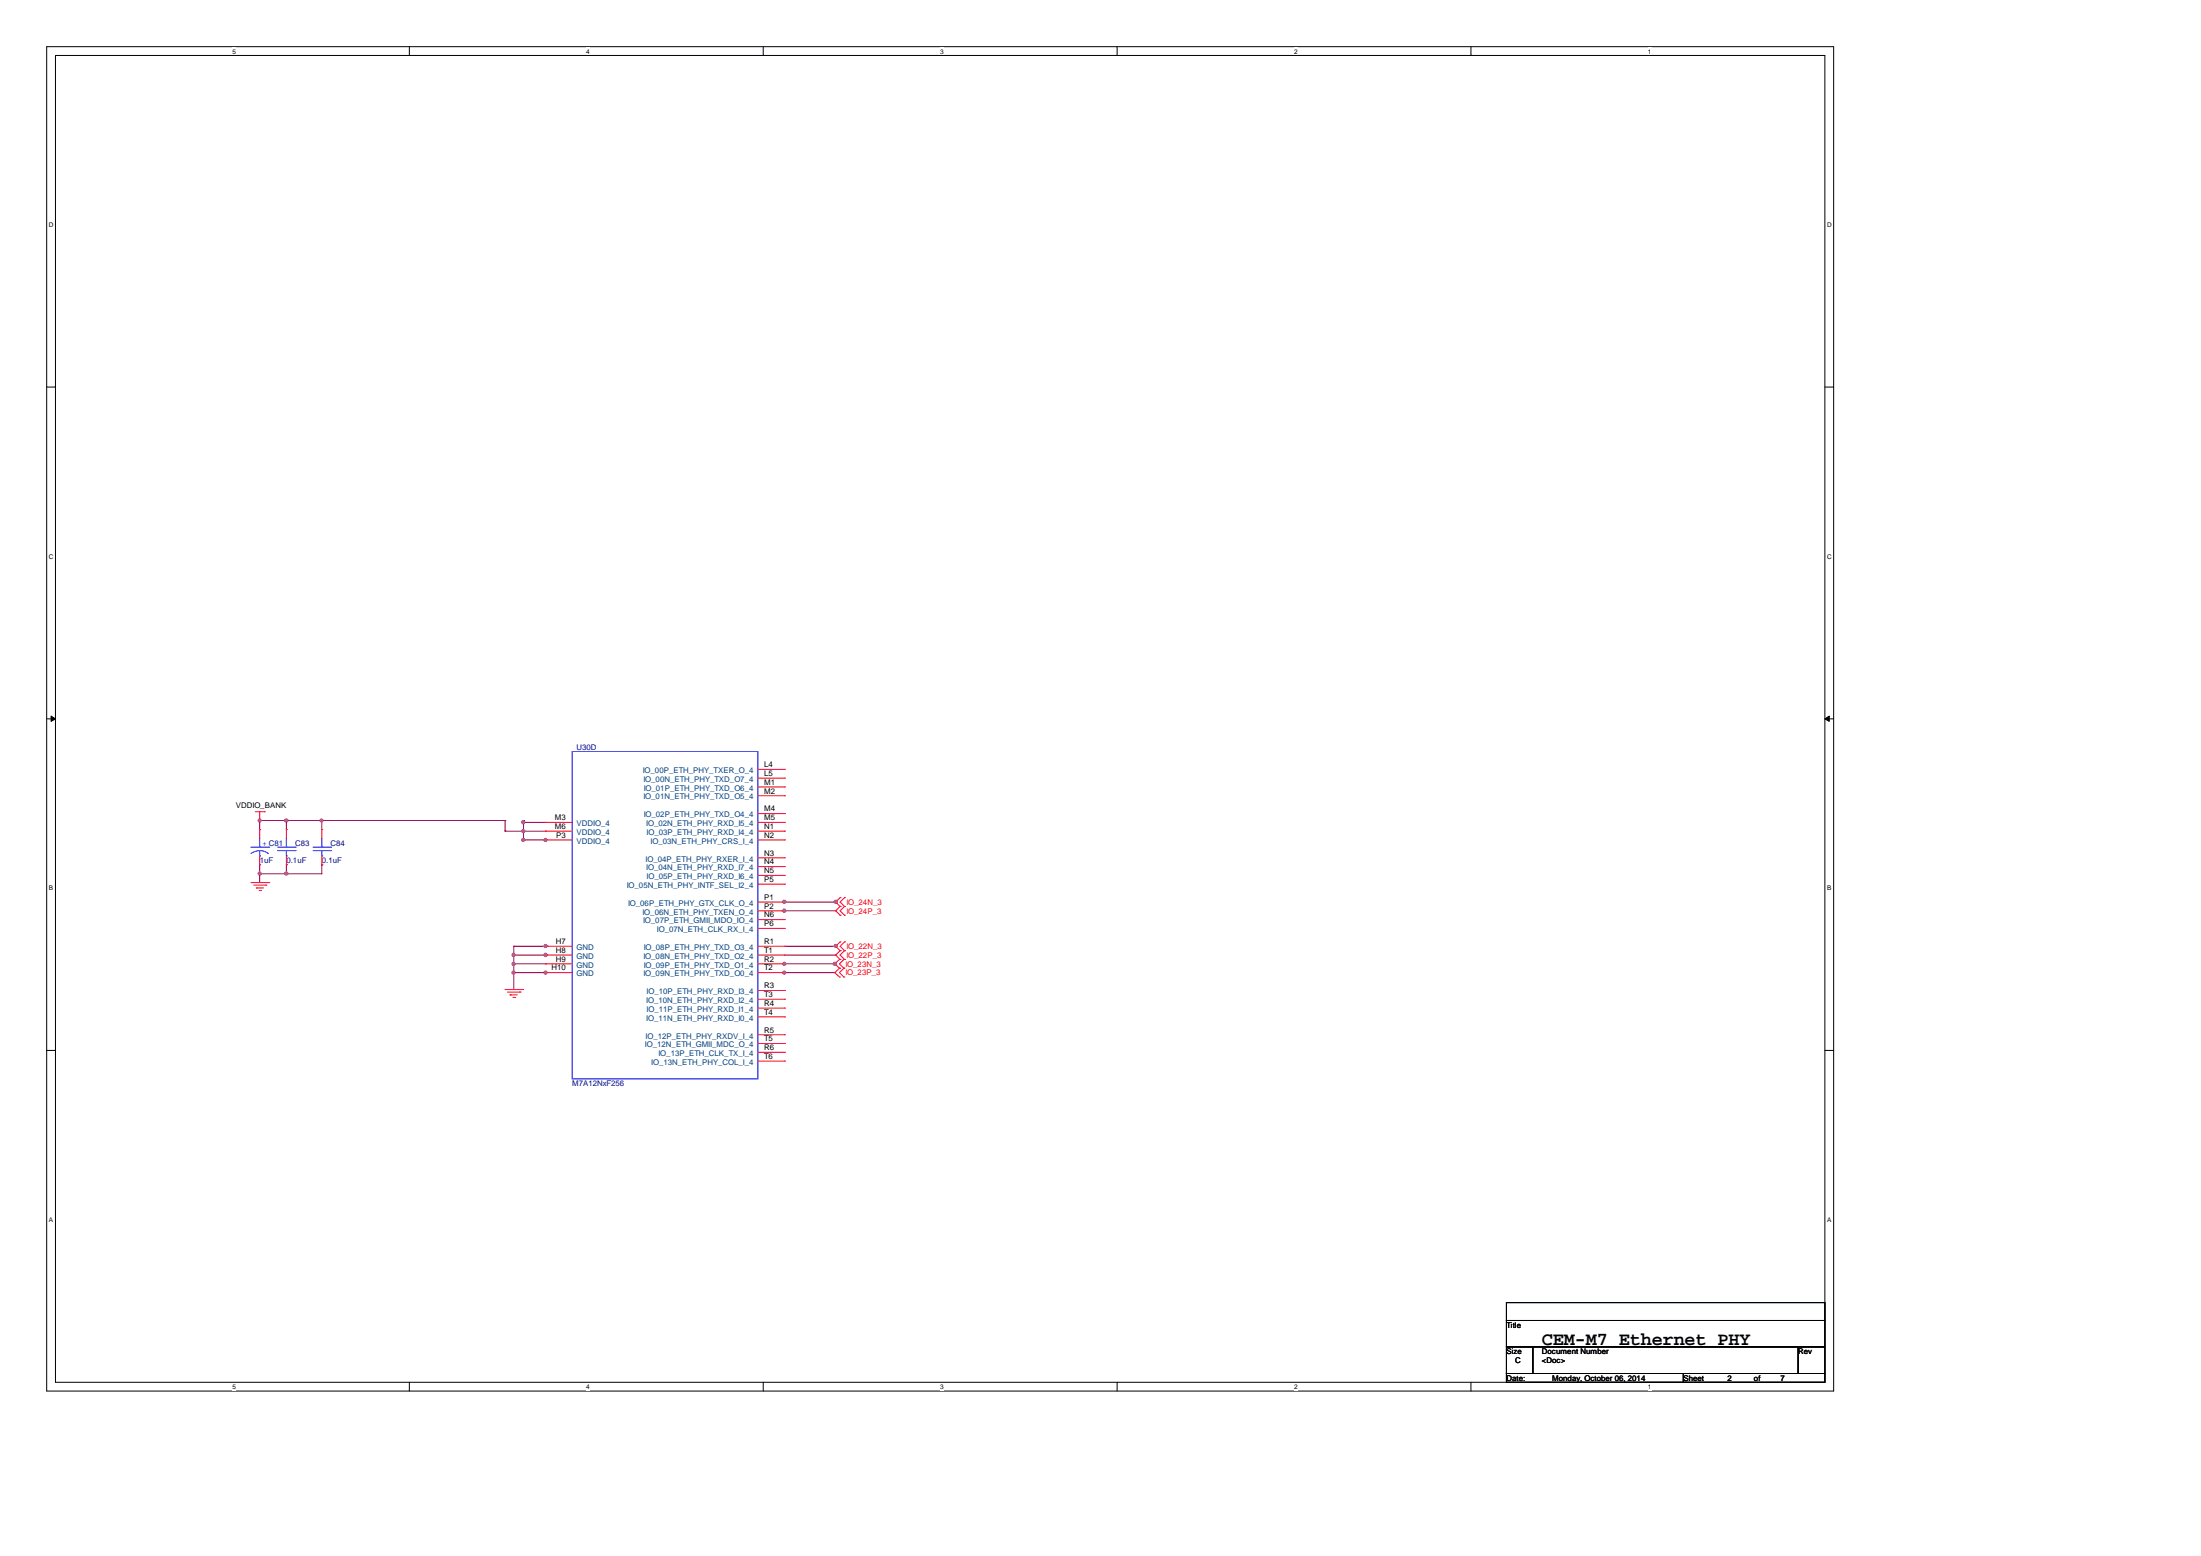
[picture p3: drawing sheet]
<svg xmlns="http://www.w3.org/2000/svg" width="297mm" height="210mm" viewBox="0 0 297 210" stroke-linecap="round" stroke-linejoin="round" font-family="sans-serif">
<path d="M6.3 6.3h241.1v181.4h-241.1zM7.5 7.5h238.7v179.1h-238.7z" fill="none" stroke="#000" stroke-width=".13"/>
<g fill="#fff">
<path d="M31.4 6.4h.4v1h-.4z"/>
<path d="M31.4 186.7h.4v1h-.4z"/>
</g>
<path d="M55.2 6.3v1.2M55.2 186.6v1.1" fill="none" stroke="#000" stroke-width=".13"/>
<g fill="#fff">
<path d="M79.1 6.4h.5v1h-.5z"/>
<path d="M79.1 186.7h.5v1h-.5z"/>
</g>
<path d="M103 6.3v1.2M103 186.6v1.1" fill="none" stroke="#000" stroke-width=".13"/>
<g fill="#fff">
<path d="M126.9 6.4h.4v1h-.4z"/>
<path d="M126.9 186.7h.4v1h-.4z"/>
</g>
<path d="M150.7 6.3v1.2M150.7 186.6v1.1" fill="none" stroke="#000" stroke-width=".13"/>
<g fill="#fff">
<path d="M174.6 6.4h.5v1h-.5z"/>
<path d="M174.6 186.7h.5v1h-.5z"/>
</g>
<path d="M198.5 6.3v1.2M198.5 186.6v1.1" fill="none" stroke="#000" stroke-width=".13"/>
<g fill="#fff">
<path d="M222.4 6.4h.4v1h-.4z"/>
<path d="M222.4 186.7h.4v1h-.4z"/>
<path d="M6.6 29.8h.6v1h-.6z"/>
<path d="M246.5 29.8h.6v1h-.6z"/>
<path d="M6.6 74.6h.6v1h-.6z"/>
<path d="M246.5 74.6h.6v1h-.6z"/>
</g>
<path d="M6.3 52.2h1.2M246.2 52.2h1.2" fill="none" stroke="#000" stroke-width=".13"/>
<g fill="#fff">
<path d="M6.6 119.4h.5v.9h-.5z"/>
<path d="M246.5 119.4h.6v.9h-.6z"/>
</g>
<path d="M6.3 97h1.2M246.2 97h1.2" fill="none" stroke="#000" stroke-width=".13"/>
<path d="M6.9 96.6l.6 .4-.6 .4zM246.2 97l.6-.4v.8z" fill="#000" stroke="#000" stroke-width=".13"/>
<g fill="#fff">
<path d="M6.6 164.1h.5v1h-.5z"/>
<path d="M246.5 164.1h.6v1h-.6z"/>
</g>
<path d="M6.3 141.8h1.2M246.2 141.8h1.2M203.3 175.8h42.9v2.4h-42.9zM203.3 178.2h42.9v3.6h-42.9zM203.3 181.8h3.5v3.6h-3.5zM203.3 185.4h23.9v1.2h-23.9zM206.8 181.8h35.8v3.6h-35.8zM227.2 185.4h19v1.2h-19zM242.6 181.8h3.6v3.6h-3.6z" fill="none" stroke="#000" stroke-width=".13"/>
<g fill="none" stroke="#800040" stroke-width=".13">
<path d="M35 116.7h.1M35 117.9h.1M35 110.7h.1M35 110.7h33.1M35 110.7v1.3M35 116.7v2.4M38.6 110.7h.1M38.6 116.7h.1M38.6 117.9h.1M38.6 110.7v1.3M38.6 116.7v1.2M43.4 110.7h.1"/>
<path d="M43.4 116.7h.1M43.4 110.7v1.3M43.4 116.7v1.2h-8.4M68.1 110.7h.1M68.1 112.2h.1M68.1 112.2h5.5M68.1 110.7v1.5M70.6 113.4h.1M70.6 111h.1M70.6 110.7h.1M70.6 112.2h.1M70.6 110.7v2.8"/>
<path d="M70.6 111h3M70.6 113.4h3.1M73.6 113.4h.1M69.2 131.3h4.7M69.3 131.3h.1M69.3 128.9h.1M69.3 130.1h.1M69.3 127.7h.1M69.3 127.7v5.9M69.3 127.7h4.6M69.3 130.1h4.3M69.3 128.9h4.6"/>
<path d="M73.6 127.7h.1M73.6 131.3h.1M73.6 128.9h.1M73.9 127.7h.1M105.5 122.9h7.3M105.6 121.7h7.2M105.7 130.1h6.9M105.7 131.3h6.9M105.9 121.7h.1M105.9 122.9h.1M105.9 130.1h.1M105.9 131.3h.1"/>
<path d="M105.9 127.7h6.9M105.9 128.9h6.9M112.6 130h.1M112.6 131.3h.1M112.6 130.1h.1M112.6 130v.1M112.8 121.7h.1M112.8 121.6h.1M112.8 122.9h.1M112.8 127.7h.1M112.8 127.6h.1M112.8 128.9h.1"/>
<path d="M112.8 121.6v.1M112.8 127.6v.1"/>
</g>
<g fill="#f0f" stroke="#f0f" stroke-width=".13">
<circle cx="69.3" cy="131.3" r=".21"/>
<circle cx="38.6" cy="110.7" r=".22"/>
<circle cx="38.6" cy="117.9" r=".22"/>
<circle cx="35" cy="117.9" r=".21"/>
<circle cx="35" cy="110.7" r=".21"/>
<circle cx="73.6" cy="127.7" r=".21"/>
<circle cx="69.3" cy="128.9" r=".22"/>
<circle cx="73.6" cy="131.3" r=".21"/>
<circle cx="69.3" cy="130.1" r=".21"/>
<circle cx="73.6" cy="128.9" r=".22"/>
<circle cx="70.6" cy="113.4" r=".21"/>
<circle cx="70.6" cy="111" r=".22"/>
<circle cx="70.6" cy="112.2" r=".21"/>
<circle cx="73.6" cy="113.4" r=".21"/>
<circle cx="43.4" cy="110.7" r=".21"/>
<circle cx="105.8" cy="121.7" r=".21"/>
<circle cx="112.8" cy="121.7" r=".21"/>
<circle cx="105.8" cy="122.9" r=".22"/>
<circle cx="112.8" cy="127.7" r=".21"/>
<circle cx="105.8" cy="130.1" r=".21"/>
<circle cx="112.6" cy="130.1" r=".21"/>
<circle cx="105.8" cy="131.3" r=".21"/>
</g>
<g fill="none" stroke="#f00" stroke-width=".13">
<path d="M33.9 119.1h2.4M34.2 119.5h1.7M34.5 109.6h1.2M34.6 119.8h.1M34.6 119.8h1M35 110.7h.1M35 112h.1M35 116.7h.1M35 109.6v1.1M35 112v1.1M35 115.5v1.2M35.7 109.6h.1"/>
<path d="M35.9 119.5h.1M36.3 119.1h.1M38.6 112h.1M38.6 116.7h.1M38.6 112v1.1M38.6 115.5v1.2M43.4 112h.1M43.4 116.7h.1M43.4 112v1.1M43.4 115.5v1.2M73.6 111h.1M73.6 112.2h.1"/>
<path d="M73.6 113.4h.1M73.6 111h3.6M73.6 112.2h3.6M73.6 113.4h3.6M102.3 111h3.6M102.3 112.2h3.6M102.3 113.4h3.6M102.3 103.8h3.6M102.3 105h3.6M102.3 106.2h3.6M102.3 107.4h3.6M102.3 109.8h3.6"/>
<path d="M102.3 115.8h3.6M102.3 117h3.6M102.3 118.1h3.6M102.3 119.3h3.6M105.9 103.8h.1M105.9 105h.1M105.9 106.2h.1M105.9 107.4h.1M105.9 109.8h.1M105.9 111h.1M105.9 112.2h.1M105.9 113.4h.1"/>
<path d="M105.9 115.8h.1M105.9 117h.1M105.9 118.1h.1M105.9 119.3h.1M35 120.2h.2M35.2 120.2h.1M68.1 133.6h2.4M68.5 133.9h1.7M68.8 134.3h.1M68.8 134.3h1M69.2 134.6h.3M69.5 134.6h.1"/>
<path d="M70.2 133.9h.1M70.5 133.6h.1M73.6 127.7h.1M73.6 128.9h.1M73.6 130.1h.1M73.6 131.3h.1M73.6 127.7h3.6M73.6 128.9h3.6M73.6 130.1h3.6M73.6 131.3h3.6M102.3 127.7h3.6M102.3 128.9h3.6"/>
<path d="M102.3 130.1h3.6M102.3 131.3h3.6M102.3 121.7h3.6M102.3 122.9h3.6M102.3 124.1h3.6M102.3 125.3h3.6M102.3 133.7h3.6M102.3 134.9h3.6M102.3 136.1h3.6M102.3 137.2h3.6M102.3 139.6h3.6M105.9 121.7h.1"/>
<path d="M105.9 122.9h.1M105.9 124.1h.1M105.9 125.3h.1M105.9 127.7h.1M105.9 128.9h.1M105.9 130.1h.1M105.9 131.3h.1M105.9 133.7h.1M105.9 134.9h.1M105.9 136.1h.1M105.9 137.2h.1M105.9 139.6h.1"/>
<path d="M113.3 129.5h.1M113.3 130.7h.1M113.3 131.9h.1M113.3 129.5l-.7 .6 .7 .6M113.3 130.7l-.7 .6 .7 .6M113.4 121.2h.1M113.4 122.3h.1M113.4 123.5h.1M113.4 127.1h.1M113.4 128.3h.1M113.4 129.5h.1M113.4 121.2l-.6 .5 .6 .6"/>
<path d="M113.4 122.3l-.6 .6 .6 .6M113.4 127.1l-.6 .6 .6 .6M113.4 128.3l-.6 .6 .6 .6M113.9 130.7h.1M113.9 129.5h.1M113.9 131.9h.1M113.9 129.5l-.6 .6 .6 .6M113.9 130.7l-.6 .6 .6 .6M114 122.3h.1M114 121.2h.1M114 123.5h.1M114 128.3h.1"/>
<path d="M114 127.1h.1M114 129.5h.1M114 121.2l-.6 .5 .6 .6M114 122.3l-.6 .6 .6 .6M114 127.1l-.6 .6 .6 .6M114 128.3l-.6 .6 .6 .6M102.3 140.8h3.6M102.3 142h3.6M102.3 143.2h3.6M105.9 140.8h.1M105.9 142h.1M105.9 143.2h.1"/>
</g>
<g fill="none" stroke="#00f" stroke-width=".13">
<path d="M33.9 114.3h2.4M33.9 115.2l.5-.3 .6-.1a1.91 1.91 0 0 1 1.2 .4M35 115.5h.1M35 114.3h.1M35 113.1v1.2M35 114.8v.7M36.3 114.3h.1M37.5 114.3h2.3M37.5 114.8h2.3M38.6 115.5h.1M38.6 114.3h.1M38.6 113.1v1.2"/>
<path d="M38.6 114.8v.7M39.8 114.3h.1M39.8 114.8h.1M42.2 114.3h2.4M42.2 114.8h2.4M43.4 115.5h.1M43.4 114.3h.1M43.4 113.1v1.2M43.4 114.8v.7M44.6 114.3h.1M44.6 114.8h.1M77.2 101.4h25.1v44.2h-25.1z"/>
</g>
<text font-size="2.5" x="208.1" y="181.5">CEM-M7 Ethernet PHY</text>
<g font-size="1.1" fill="#000080">
<text x="77.8" y="101.2">U30D</text>
<text x="35" y="116.5">1uF</text>
<text x="38.6" y="116.5">0.1uF</text>
<text x="39.8" y="114.1">C83</text>
<text x="43.4" y="116.5">0.1uF</text>
<text x="44.6" y="114.1">C84</text>
<text x="77.2" y="146.6">M7A12NxF256</text>
</g>
<g font-size="1.1" fill="#004080">
<text x="86.7" y="104.3">IO_00P_ETH_PHY_TXER_O_4</text>
<text x="86.8" y="105.5">IO_00N_ETH_PHY_TXD_O7_4</text>
<text x="86.8" y="107.9">IO_01N_ETH_PHY_TXD_O5_4</text>
<text x="86.9" y="106.7">IO_01P_ETH_PHY_TXD_O6_4</text>
<text x="77.8" y="111.5">VDDIO_4</text>
<text x="77.8" y="112.7">VDDIO_4</text>
<text x="77.8" y="113.9">VDDIO_4</text>
<text x="86.9" y="110.3">IO_02P_ETH_PHY_TXD_O4_4</text>
<text x="87.2" y="111.5">IO_02N_ETH_PHY_RXD_I5_4</text>
<text x="87.2" y="112.7">IO_03P_ETH_PHY_RXD_I4_4</text>
<text x="87.8" y="113.9">IO_03N_ETH_PHY_CRS_I_4</text>
<text x="84.6" y="119.8">IO_05N_ETH_PHY_INTF_SEL_I2_4</text>
<text x="87.1" y="116.3">IO_04P_ETH_PHY_RXER_I_4</text>
<text x="87.2" y="117.5">IO_04N_ETH_PHY_RXD_I7_4</text>
<text x="87.2" y="118.7">IO_05P_ETH_PHY_RXD_I6_4</text>
<text x="84.7" y="122.3">IO_06P_ETH_PHY_GTX_CLK_O_4</text>
<text x="86.7" y="123.4">IO_06N_ETH_PHY_TXEN_O_4</text>
<text x="86.8" y="124.6">IO_07P_ETH_GMII_MDO_IO_4</text>
<text x="88.6" y="125.8">IO_07N_ETH_CLK_RX_I_4</text>
<text x="77.8" y="128.2">GND</text>
<text x="77.8" y="129.4">GND</text>
<text x="77.8" y="130.6">GND</text>
<text x="77.8" y="131.8">GND</text>
<text x="86.8" y="129.4">IO_08N_ETH_PHY_TXD_O2_4</text>
<text x="86.8" y="131.8">IO_09N_ETH_PHY_TXD_O0_4</text>
<text x="86.9" y="128.2">IO_08P_ETH_PHY_TXD_O3_4</text>
<text x="86.9" y="130.6">IO_09P_ETH_PHY_TXD_O1_4</text>
<text x="87.2" y="135.4">IO_10N_ETH_PHY_RXD_I2_4</text>
<text x="87.2" y="137.7">IO_11N_ETH_PHY_RXD_I0_4</text>
<text x="87.2" y="134.2">IO_10P_ETH_PHY_RXD_I3_4</text>
<text x="87.2" y="136.6">IO_11P_ETH_PHY_RXD_I1_4</text>
<text x="87" y="141.3">IO_12N_ETH_GMII_MDC_O_4</text>
<text x="87.1" y="140.2">IO_12P_ETH_PHY_RXDV_I_4</text>
<text x="87.9" y="143.7">IO_13N_ETH_PHY_COL_I_4</text>
<text x="88.8" y="142.5">IO_13P_ETH_CLK_TX_I_4</text>
</g>
<g font-size="1.1">
<text x="103.1" y="103.5">L4</text>
<text x="103.1" y="104.7">L5</text>
<text x="103.1" y="105.9">M1</text>
<text x="103.1" y="107.1">M2</text>
<text x="31.8" y="109.1">VDDIO_BANK</text>
<text x="74.9" y="110.7">M3</text>
<text x="74.9" y="111.9">M6</text>
<text x="75" y="113.1">P3</text>
<text x="103.1" y="109.5">M4</text>
<text x="103.1" y="110.7">M5</text>
<text x="103.1" y="111.9">N1</text>
<text x="103.1" y="113.1">N2</text>
<text x="103.1" y="115.5">N3</text>
<text x="103.1" y="116.7">N4</text>
<text x="103.1" y="117.8">N5</text>
<text x="103.1" y="119">P5</text>
<text x="103.1" y="121.4">P1</text>
<text x="103.1" y="122.6">P2</text>
<text x="103.1" y="123.8">N6</text>
<text x="103.1" y="125">P6</text>
<text x="74.4" y="131">H10</text>
<text x="75" y="127.4">H7</text>
<text x="75" y="128.6">H8</text>
<text x="75" y="129.8">H9</text>
<text x="103.1" y="127.4">R1</text>
<text x="103.1" y="128.6">T1</text>
<text x="103.1" y="129.8">R2</text>
<text x="103.1" y="131">T2</text>
<text x="103.1" y="133.4">R3</text>
<text x="103.1" y="134.6">T3</text>
<text x="103.1" y="135.8">R4</text>
<text x="103.1" y="136.9">T4</text>
<text x="103.1" y="139.4">R5</text>
<text x="103.1" y="140.5">T5</text>
<text x="103.1" y="141.7">R6</text>
<text x="103.1" y="142.9">T6</text>
<text x="203.3" y="179.2">Title</text>
<text x="203.3" y="182.7">Size</text>
<text x="204.5" y="183.9">C</text>
<text x="208.1" y="182.7">Document Number</text>
<text x="208.1" y="183.9">&lt;Doc&gt;</text>
<text x="242.6" y="182.7">Rev</text>
<text x="203.3" y="186.3">Date:</text>
<text x="209.5" y="186.3">Monday, October 06, 2014</text>
<text x="227.2" y="186.3">Sheet</text>
<text x="233.1" y="186.3">2</text>
<text x="236.7" y="186.3">of</text>
<text x="240.3" y="186.3">7</text>
</g>
<text font-size="1.1" fill="#00f" x="35.4" y="114.2">+ C81</text>
<g font-size="1.1" fill="#f00">
<text x="114.2" y="122.1">IO_24N_3</text>
<text x="114.2" y="123.3">IO_24P_3</text>
<text x="114.1" y="130.5">IO_23N_3</text>
<text x="114.1" y="131.6">IO_23P_3</text>
<text x="114.2" y="128.1">IO_22N_3</text>
<text x="114.2" y="129.3">IO_22P_3</text>
</g>
<g font-size=".9">
<text x="31.4" y="7.2">5</text>
<text x="79.1" y="7.2">4</text>
<text x="126.9" y="7.2">3</text>
<text x="174.6" y="7.2">2</text>
<text x="222.4" y="7.2">1</text>
<text x="6.6" y="30.6">D</text>
<text x="246.5" y="30.6">D</text>
<text x="6.6" y="75.4">C</text>
<text x="246.5" y="75.4">C</text>
<text x="6.6" y="120.2">B</text>
<text x="246.5" y="120.2">B</text>
<text x="6.6" y="164.9">A</text>
<text x="246.5" y="164.9">A</text>
<text x="31.4" y="187.5">5</text>
<text x="79.1" y="187.5">4</text>
<text x="126.9" y="187.5">3</text>
<text x="174.6" y="187.5">2</text>
<text x="222.4" y="187.5">1</text>
</g>
</svg>
